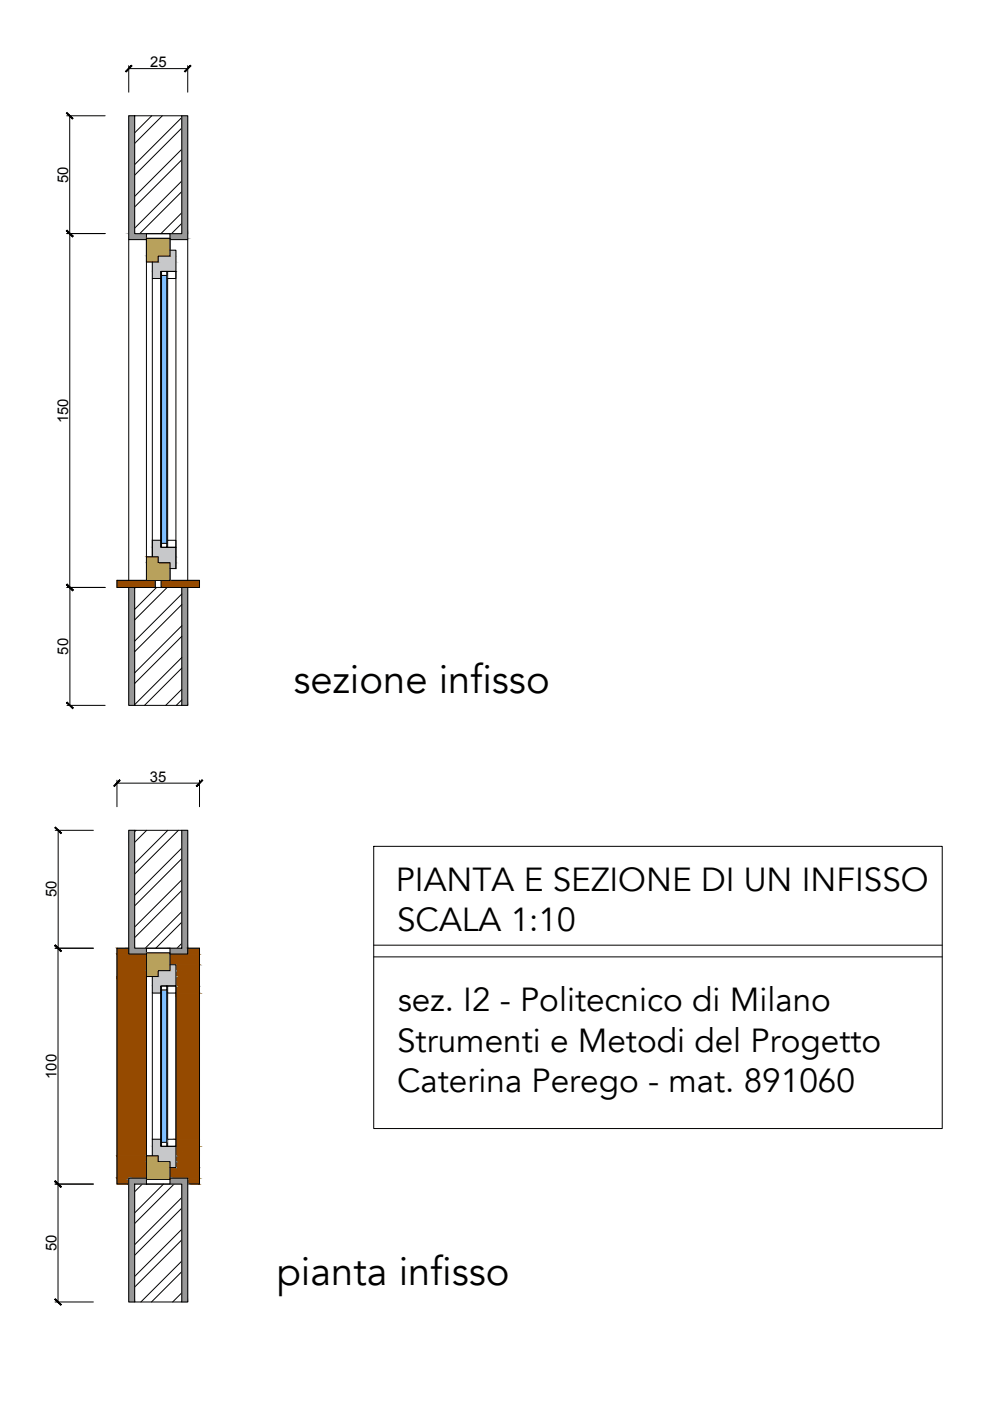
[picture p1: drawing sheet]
<svg xmlns="http://www.w3.org/2000/svg" width="420mm" height="594mm" viewBox="0 0 420 594" stroke-linecap="round" stroke-linejoin="round" font-family="sans-serif">
<!-- layer: 0.25 -->
<g fill="none" stroke="#000" stroke-width=".42">
<path d="M54.6 27.8v11.3M54.6 29.1h25M79.6 27.8v11.3M28.3 49.1h16.3M29.6 49.1v200M57.1 49.1h-2.5v52.5h7.5M64.3 49.1l-7.2 7.2M68.8 49.1l-11.7 11.7M77.1 49.1h2.5v52.5h-7.5M77.1 49.8l-20 20M77.1 54.3l-20 20M77.1 63.3l-20 20"/>
<path d="M77.1 76.8l-20 20M77.1 67.8l-20 20M28.3 99h16.3M77.1 90.2l-8.9 8.9M77.1 81.2l-17.9 17.9M77.1 94.7l-4.4 4.4M68.1 118.1v111M68.5 116.8v113.6M70.7 115.1h-2.2v1.7h2.2M70.7 116.8v113.6M71.1 115.1h-.4v1.7M71.1 118.1v111"/>
<path d="M70.7 232.1h-2.2v-1.7h2.2v1.7h.4M28.3 249.1h16.3M29.6 249.1v50M54.6 249.1v50h2.5M57.4 249.1l-.3 .3M66.4 249.1l-9.3 9.3M70.9 249.1l-13.8 13.8M77.1 251.9l-20 20M77.1 256.3l-20 20.1M79.6 249.1v50h-2.5M77.1 265.3l-20 20M77.1 278.8l-20 20"/>
<path d="M77.1 269.8l-20 20M28.4 299.1h16.2M77.1 292.3l-6.8 6.8M77.1 283.3l-15.8 15.8M77.1 296.8l-2.4 2.3M49.6 330.8v11.3M49.6 332.1h35M84.6 330.8v11.3M23.4 352.1h16.2M24.7 352.1v50M57.7 352.1l-.6 .6M62.2 352.1l-5.1 5.1"/>
<path d="M71.2 352.1l-14.1 14.1M75.6 352.1l-18.5 18.5M77.1 359.6l-20 20M158.4 358.9h241.1v119.6h-241.1zM77.1 373.1l-20 20M77.1 364.1l-20 20M77.1 377.6l-20 20M77.1 386.6l-15.5 15.5M77.1 391.1l-11 11M23.4 402.1h16.2M24.6 402.1v150M68.5 419.8v64.6"/>
<path d="M70.7 418.1h-2.2v1.7h2.2v-1.7h.4M70.7 419.8v64.6M77.1 400l-2.1 2.1M158.4 400.8h241.1M158.4 405.8h241.1M68.1 421.1v62M71.1 421.1v62M70.7 484.4v1.7h.4M70.7 484.4h-2.2v1.7h2.2M23.4 502.1h16.2M60.3 502.1l-3.2 3.2M69.3 502.1l-12.2 12.2"/>
<path d="M73.8 502.1l-16.7 16.7M77.1 507.8l-20 20M77.1 512.3l-20 20M77.1 521.3l-20 20M77.1 534.7l-17.4 17.4M77.1 525.8l-20 20M77.1 539.2l-12.9 12.9M23.4 552.1h16.2M77.1 548.2l-3.9 3.9"/>
</g>
<g fill="#989898" stroke="#989898" stroke-width=".42">
<path d="M54.6 49.1l2.5 50v-50zM54.6 49.1l2.5 50h-2.5z"/>
<path d="M54.6 99.1l7.5 2v-2zM54.6 99.1l7.5 2h-7.5z"/>
<path d="M54.6 101.1l7.5 .5v-.5zM54.6 101.1l7.5 .5h-7.5z"/>
<path d="M77.1 49.1l2.5 50v-50zM77.1 49.1l2.5 50h-2.5z"/>
<path d="M72.1 99.1l7.5 2v-2zM72.1 99.1l7.5 2h-7.5z"/>
<path d="M72.1 101.1l7.5 .5v-.5zM72.1 101.1l7.5 .5h-7.5z"/>
<path d="M77.1 352.1l2.5 50v-50zM77.1 352.1l2.5 50h-2.5z"/>
<path d="M72.1 402.1l7.5 2v-2zM72.1 402.1l7.5 2h-7.5z"/>
<path d="M72.1 404.1l7.5 .5v-.5zM72.1 404.1l7.5 .5h-7.5z"/>
<path d="M54.6 352.1l2.5 50v-50zM54.6 352.1l2.5 50h-2.5z"/>
<path d="M54.6 402.1l7.5 2v-2zM54.6 402.1l7.5 2h-7.5z"/>
<path d="M54.6 404.1l7.5 .5v-.5zM54.6 404.1l7.5 .5h-7.5z"/>
<path d="M77.1 249.1l2.5 50v-50zM77.1 249.1l2.5 50h-2.5z"/>
<path d="M54.6 249.1l2.5 50v-50zM54.6 249.1l2.5 50h-2.5z"/>
<path d="M54.6 499.6l7.5 .5v-.5zM54.6 499.6l7.5 .5h-7.5z"/>
<path d="M54.6 500.1l7.5 2v-2zM54.6 500.1l7.5 2h-7.5z"/>
<path d="M54.6 502.1l2.5 50v-50zM54.6 502.1l2.5 50h-2.5z"/>
<path d="M72.1 499.6l7.5 .5v-.5zM72.1 499.6l7.5 .5h-7.5z"/>
<path d="M72.1 500.1l7.5 2v-2zM72.1 500.1l7.5 2h-7.5z"/>
<path d="M77.1 502.1l2.5 50v-50zM77.1 502.1l2.5 50h-2.5z"/>
</g>
<!-- layer: muri -->
<path d="M57.1 49.1h20v50h-20zM57.1 249.1h20v50h-20zM57.1 352.1h20v50h-20zM57.1 502.1h20v50h-20z" fill="none" stroke="#000" stroke-width=".42"/>
<!-- layer: 0.25 -->
<g fill="#954a00" stroke="#954a00" stroke-width=".42">
<path d="M49.6 402.1l5 2.5v-2.5zM49.6 402.1l5 2.5h-5z"/>
<path d="M49.6 404.6l12.5 9.5v-9.5zM49.6 404.6l12.5 9.5h-12.5z"/>
<path d="M49.6 414.1l12.5 76v-76zM49.6 414.1l12.5 76h-12.5z"/>
<path d="M49.6 490.1l12.5 9.5v-9.5zM49.6 490.1l12.5 9.5h-12.5z"/>
<path d="M49.6 499.6l5 2.5v-2.5zM49.6 499.6l5 2.5h-5z"/>
<path d="M79.6 402.1l5 2.5v-2.5zM79.6 402.1l5 2.5h-5z"/>
<path d="M72.1 404.6l12.5 4.5v-4.5zM72.1 404.6l12.5 4.5h-12.5z"/>
<path d="M74.6 409.1l10 9v-9zM74.6 409.1l10 9h-10z"/>
<path d="M74.6 418.1l10 3v-3zM74.6 418.1l10 3h-10z"/>
<path d="M74.6 421.1l10 62v-62zM74.6 421.1l10 62h-10z"/>
<path d="M74.6 483.1l10 3v-3zM74.6 483.1l10 3h-10z"/>
<path d="M74.6 486.1l10 9v-9zM74.6 486.1l10 9h-10z"/>
<path d="M72.1 495.1l12.5 4.5v-4.5zM72.1 495.1l12.5 4.5h-12.5z"/>
<path d="M79.6 499.6l5 2.5v-2.5zM79.6 499.6l5 2.5h-5z"/>
<path d="M68.3 246.1l16.3 3v-3zM68.3 246.1l16.3 3h-16.3z"/>
<path d="M49.6 246.1l16.2 3v-3zM49.6 246.1l16.2 3h-16.2z"/>
</g>
<!-- layer: lastre -->
<path d="M49.6 246.1h16.2v3h-16.2zM68.3 246.1h16.3v3h-16.3zM54.6 402.1h-5v100h5M79.6 402.1h5v100h-5" fill="none" stroke="#000" stroke-width=".42"/>
<!-- layer: controtelaio -->
<path d="M62.1 99.1h10v2h-10zM72.1 108.6v-7.5h-10v10M72.1 238.6v7.5h-10M62.1 402.1h10v2h-10zM62.1 500.1h10v2h-10z" fill="none" stroke="#000" stroke-width=".42"/>
<!-- layer: 0.25 -->
<g fill="#c7c8ca" stroke="#c7c8ca" stroke-width=".42">
<path d="M72.1 106.1l2.5 2.5v-2.5zM72.1 106.1l2.5 2.5h-2.5z"/>
<path d="M67.1 108.6l7.5 2.5v-2.5zM67.1 108.6l7.5 2.5h-7.5z"/>
<path d="M64.6 111.1l10 4v-4zM64.6 111.1l10 4h-10z"/>
<path d="M64.6 115.1l3.5 3v-3zM64.6 115.1l3.5 3h-3.5z"/>
<path d="M64.6 229.1l3.5 3v-3zM64.6 229.1l3.5 3h-3.5z"/>
<path d="M64.6 232.1l10 4v-4zM64.6 232.1l10 4h-10z"/>
<path d="M67.1 236.1l7.5 2.5v-2.5zM67.1 236.1l7.5 2.5h-7.5z"/>
<path d="M72.1 238.6l2.5 2.5v-2.5zM72.1 238.6l2.5 2.5h-2.5z"/>
<path d="M72.1 409.1l2.5 2.5v-2.5zM72.1 409.1l2.5 2.5h-2.5z"/>
<path d="M67.1 411.6l7.5 2.5v-2.5zM67.1 411.6l7.5 2.5h-7.5z"/>
<path d="M64.6 414.1l10 4v-4zM64.6 414.1l10 4h-10z"/>
<path d="M64.6 418.1l3.5 3v-3zM64.6 418.1l3.5 3h-3.5z"/>
<path d="M64.6 483.1l3.5 3v-3zM64.6 483.1l3.5 3h-3.5z"/>
<path d="M64.6 486.1l10 4v-4zM64.6 486.1l10 4h-10z"/>
<path d="M67.1 490.1l7.5 2.5v-2.5zM67.1 490.1l7.5 2.5h-7.5z"/>
<path d="M72.1 492.6l2.5 2.5v-2.5zM72.1 492.6l2.5 2.5h-2.5z"/>
</g>
<g fill="#b8a15c" stroke="#b8a15c" stroke-width=".42">
<path d="M62.1 101.1l10 7.5v-7.5zM62.1 101.1l10 7.5h-10z"/>
<path d="M62.1 108.6l5 2.5v-2.5zM62.1 108.6l5 2.5h-5z"/>
<path d="M62.1 236.1l5 2.5v-2.5zM62.1 236.1l5 2.5h-5z"/>
<path d="M62.1 238.6l10 7.5v-7.5zM62.1 238.6l10 7.5h-10z"/>
<path d="M62.1 404.1l10 7.5v-7.5zM62.1 404.1l10 7.5h-10z"/>
<path d="M62.1 411.6l5 2.5v-2.5zM62.1 411.6l5 2.5h-5z"/>
<path d="M62.1 490.1l5 2.5v-2.5zM62.1 490.1l5 2.5h-5z"/>
<path d="M62.1 492.6l10 7.5v-7.5zM62.1 492.6l10 7.5h-10z"/>
</g>
<!-- layer: telaio -->
<path d="M62.1 101.1h10v7.5h-5v2.5h-5zM62.1 236.1h5v2.5h5v7.5h-10zM62.1 404.1h10v7.5h-5v2.5h-5zM62.1 490.1h5v2.5h5v7.5h-10z" fill="none" stroke="#000" stroke-width=".42"/>
<!-- layer: lineeproiettate -->
<path d="M54.6 101.6v144.5M62.1 111.1v125M79.6 101.6v144.5M62.1 414.1v76" fill="none" stroke="#000" stroke-width=".42"/>
<!-- layer: 0.13 -->
<path d="M64.6 118.1v118M74.6 115.1v126M57.1 352.1h-2.5v52.5h7.5M77.1 352.1h2.5v52.5h-7.5M64.6 421.1v62M74.6 421.1v62M62.1 499.6h-7.5v52.5h2.5M72.1 499.6h7.5v52.5h-2.5" fill="none" stroke="#000" stroke-width=".42"/>
<!-- layer: 0.35 -->
<path d="M71.1 115.1h3.5v3h-3.5zM72.1 106.1h2.5v9h-6.5v3h-3.5v-7M64.6 236.1v-7h3.5v3h6.5v9h-2.5M71.1 229.1h3.5v3h-3.5zM71.1 418.1h3.5v3h-3.5zM72.1 409.1h2.5v9h-6.5v3h-3.5v-7M64.6 490.1v-7h3.5v3h6.5v9h-2.5M71.1 483.1h3.5v3h-3.5z" fill="none" stroke="#000" stroke-width=".42"/>
<!-- layer: 0.25 -->
<g fill="#7fbfff" stroke="#7fbfff" stroke-width=".42">
<path d="M68.5 116.8l2.2 113.6v-113.6zM68.5 116.8l2.2 113.6h-2.2z"/>
<path d="M68.5 419.8l2.2 64.6v-64.6zM68.5 419.8l2.2 64.6h-2.2z"/>
</g>
<!-- layer: 0 -->
<g fill="#000" stroke="#000" stroke-width=".42">
<path d="M55.7 27.7l-2.2 2.8 2.5-2.5zM55.7 27.7l-2.2 2.8-.3-.3z"/>
<path d="M80.7 27.7l-2.5 2.5 .3 .3zM80.7 27.7l.3 .3-2.5 2.5z"/>
<path d="M28.2 48l2.5 2.5 .2-.3zM28.4 47.7l2.5 2.5-2.7-2.2z"/>
<path d="M28.4 97.7l-.2 .2 2.7 2.3zM28.2 97.9l2.7 2.3-.2 .2z"/>
<path d="M28.2 97.9l2.5 2.5 .3-.2zM28.5 97.7l2.5 2.5-2.8-2.3z"/>
<path d="M28.5 247.7l-.3 .3 2.8 2.2zM28.2 248l2.8 2.2-.3 .3z"/>
<path d="M28.3 248l2.5 2.5 .2-.3zM28.5 247.7l2.5 2.5-2.7-2.2z"/>
<path d="M28.5 297.7l-.2 .3 2.7 2.2zM28.3 298l2.7 2.2-.2 .3z"/>
<path d="M50.7 330.7l-2.2 2.8 2.5-2.5zM50.7 330.7l-2.2 2.8-.3-.3z"/>
<path d="M83.2 333.2l.3 .3 2.2-2.8zM85.7 330.7l.3 .3-2.5 2.5z"/>
<path d="M23.3 351l2.5 2.5 .2-.3zM23.6 350.7l2.4 2.5-2.7-2.2z"/>
<path d="M23.6 400.7l-.3 .3 2.7 2.2zM23.3 401l2.7 2.2-.2 .3z"/>
<path d="M23.2 401l2.5 2.5 .3-.3zM23.2 401l.3-.3 2.5 2.5z"/>
<path d="M23.5 500.7l-.3 .3 2.8 2.2zM23.2 501l2.8 2.2-.3 .3z"/>
<path d="M23.2 501l2.5 2.5 .3-.3zM23.2 501l.3-.3 2.5 2.5z"/>
<path d="M23.5 550.7l-.3 .3 2.8 2.2zM23.2 551l2.8 2.2-.3 .3z"/>
</g>
<g font-size="16.9">
<text x="124.5" y="293.9">sezione infisso</text>
<text x="117.2" y="544.8">pianta infisso</text>
</g>
<g font-size="14.1">
<text x="167.8" y="377.8">PIANTA E SEZIONE DI UN INFISSO</text>
<text x="168.4" y="394.6">SCALA 1:10</text>
<text x="168.6" y="428.7">sez. I2 - Politecnico di Milano</text>
<text x="168.4" y="446.1">Strumenti e Metodi del Progetto</text>
<text x="168.4" y="462.9">Caterina Perego - mat. 891060</text>
</g>
<g font-size="6.3">
<text x="63.7" y="28.4">25</text>
<text x="28.9" y="77.5" transform="rotate(-90 28.9 77.5)">50</text>
<text x="28.9" y="179.5" transform="rotate(-90 28.9 179.5)">150</text>
<text x="28.9" y="277.6" transform="rotate(-90 28.9 277.6)">50</text>
<text x="63.6" y="331.4">35</text>
<text x="24" y="380.6" transform="rotate(-90 24 380.6)">50</text>
<text x="23.9" y="457.5" transform="rotate(-90 23.9 457.5)">100</text>
<text x="23.9" y="530.6" transform="rotate(-90 23.9 530.6)">50</text>
</g>
</svg>
